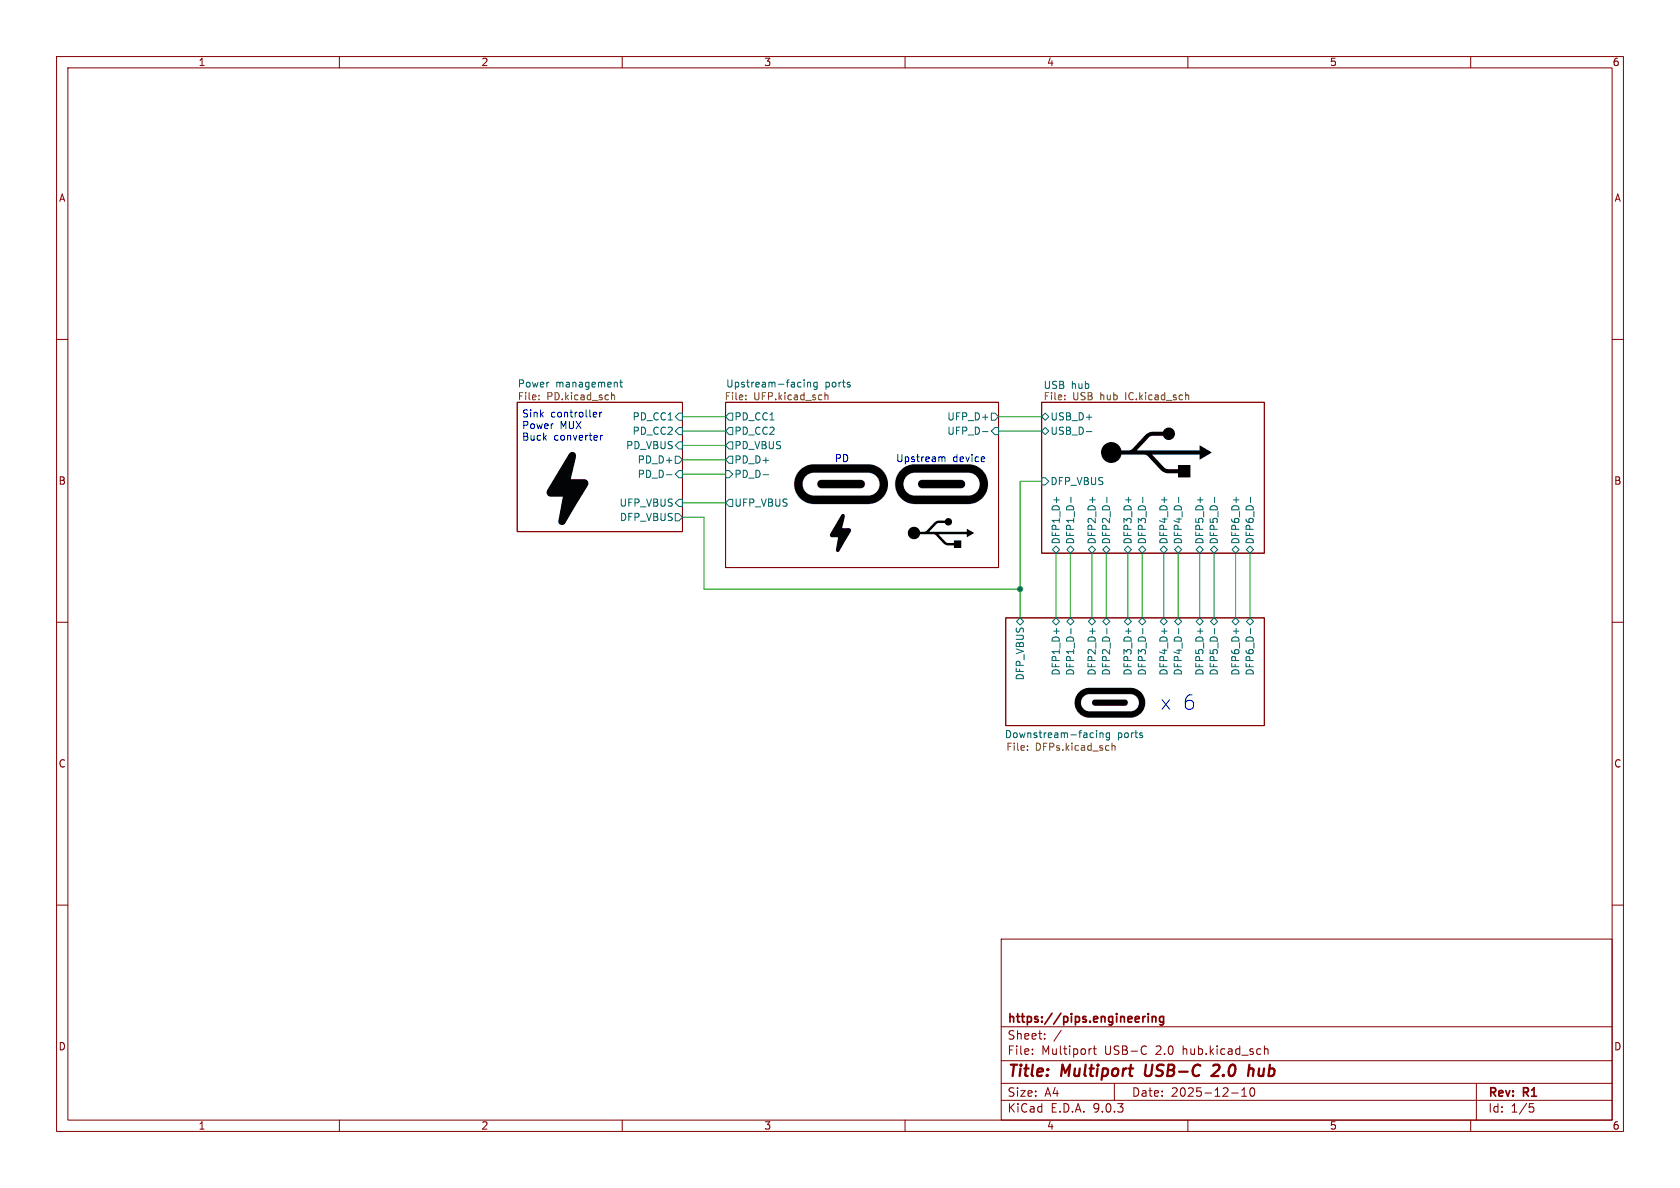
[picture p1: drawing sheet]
(kicad_sch
 (version 20250114)
 (generator "eeschema")
 (generator_version "9.0")
 (paper "A4")
 (title_block
  (title "Multiport USB-C 2.0 hub")
  (date "2025-12-10")
  (rev "R1")
  (company "https://pips.engineering"))
 (lib_symbols)
 (text "x 6"
  (exclude_from_sim no)
  (at 208.28 124.46 0)
  (effects (font (size 2.54 2.54))))
 (text "Upstream device"
  (exclude_from_sim no)
  (at 166.37 81.28 0)
  (effects (font (size 1.27 1.27))))
 (text "Sink controller\nPower MUX\nBuck converter"
  (exclude_from_sim no)
  (at 92.202 75.438 0)
  (effects (font (size 1.27 1.27)) (justify left)))
 (text "PD"
  (exclude_from_sim no)
  (at 148.844 81.28 0)
  (effects (font (size 1.27 1.27))))
 (junction
  (at 180.34 104.14)
  (diameter 0)
  (color 0 0 0 0))
 (wire
  (pts (xy 124.46 104.14) (xy 180.34 104.14))
  (stroke (width 0) (type default)))
 (wire
  (pts (xy 124.46 91.44) (xy 124.46 104.14))
  (stroke (width 0) (type default)))
 (wire
  (pts (xy 120.65 83.82) (xy 128.27 83.82))
  (stroke (width 0) (type default)))
 (wire
  (pts (xy 120.65 88.9) (xy 128.27 88.9))
  (stroke (width 0) (type default)))
 (wire
  (pts (xy 120.65 78.74) (xy 128.27 78.74))
  (stroke (width 0) (type default)))
 (wire
  (pts (xy 120.65 81.28) (xy 128.27 81.28))
  (stroke (width 0) (type default)))
 (wire
  (pts (xy 220.98 97.79) (xy 220.98 109.22))
  (stroke (width 0) (type default)))
 (wire
  (pts (xy 212.09 97.79) (xy 212.09 109.22))
  (stroke (width 0) (type default)))
 (wire
  (pts (xy 205.74 97.79) (xy 205.74 109.22))
  (stroke (width 0) (type default)))
 (wire
  (pts (xy 180.34 85.09) (xy 184.15 85.09))
  (stroke (width 0) (type default)))
 (wire
  (pts (xy 120.65 76.2) (xy 128.27 76.2))
  (stroke (width 0) (type default)))
 (wire
  (pts (xy 189.23 97.79) (xy 189.23 109.22))
  (stroke (width 0) (type default)))
 (wire
  (pts (xy 120.65 91.44) (xy 124.46 91.44))
  (stroke (width 0) (type default)))
 (wire
  (pts (xy 218.44 97.79) (xy 218.44 109.22))
  (stroke (width 0) (type default)))
 (wire
  (pts (xy 186.69 97.79) (xy 186.69 109.22))
  (stroke (width 0) (type default)))
 (wire
  (pts (xy 120.65 73.66) (xy 128.27 73.66))
  (stroke (width 0) (type default)))
 (wire
  (pts (xy 180.34 104.14) (xy 180.34 109.22))
  (stroke (width 0) (type default)))
 (wire
  (pts (xy 208.28 97.79) (xy 208.28 109.22))
  (stroke (width 0) (type default)))
 (wire
  (pts (xy 201.93 97.79) (xy 201.93 109.22))
  (stroke (width 0) (type default)))
 (wire
  (pts (xy 180.34 104.14) (xy 180.34 85.09))
  (stroke (width 0) (type default)))
 (wire
  (pts (xy 176.53 76.2) (xy 184.15 76.2))
  (stroke (width 0) (type default)))
 (wire
  (pts (xy 195.58 97.79) (xy 195.58 109.22))
  (stroke (width 0) (type default)))
 (wire
  (pts (xy 193.04 97.79) (xy 193.04 109.22))
  (stroke (width 0) (type default)))
 (wire
  (pts (xy 214.63 97.79) (xy 214.63 109.22))
  (stroke (width 0) (type default)))
 (wire
  (pts (xy 199.39 97.79) (xy 199.39 109.22))
  (stroke (width 0) (type default)))
 (wire
  (pts (xy 176.53 73.66) (xy 184.15 73.66))
  (stroke (width 0) (type default)))
 (image
  (at 204.47 80.01)
  (scale 0.509267)
  (data))
 (image
  (at 196.088 123.952)
  (scale 0.750598)
  (data))
 (image
  (at 100.33 86.36)
  (scale 0.153061)
  (data))
 (image
  (at 166.37 85.344)
  (data))
 (image
  (at 148.59 85.344)
  (data))
 (image
  (at 148.59 94.234)
  (scale 0.0780444)
  (data))
 (image
  (at 166.37 94.234)
  (scale 0.306621)
  (data))
 (sheet
  (at 128.27 71.12)
  (size 48.26 29.21)
  (exclude_from_sim no)
  (in_bom yes)
  (on_board yes)
  (dnp no)
  (stroke (width 0.1524) (type solid))
  (fill (color 0 0 0 0.0000))
  (property "Sheetname" "Upstream-facing ports" (at 128.27 68.58 0) (effects (font (size 1.27 1.27)) (justify left bottom)))
  (property "Sheetfile" "UFP.kicad_sch" (at 128.016 69.342 0) (effects (font (size 1.27 1.27)) (justify left top)))
  (pin "UFP_D+" output (at 176.53 73.66 0) (effects (font (size 1.27 1.27)) (justify right)))
  (pin "UFP_D-" input (at 176.53 76.2 0) (effects (font (size 1.27 1.27)) (justify right)))
  (pin "PD_CC1" output (at 128.27 73.66 180) (effects (font (size 1.27 1.27)) (justify left)))
  (pin "PD_CC2" output (at 128.27 76.2 180) (effects (font (size 1.27 1.27)) (justify left)))
  (pin "PD_D+" output (at 128.27 81.28 180) (effects (font (size 1.27 1.27)) (justify left)))
  (pin "PD_D-" input (at 128.27 83.82 180) (effects (font (size 1.27 1.27)) (justify left)))
  (pin "UFP_VBUS" output (at 128.27 88.9 180) (effects (font (size 1.27 1.27)) (justify left)))
  (pin "PD_VBUS" output (at 128.27 78.74 180) (effects (font (size 1.27 1.27)) (justify left))))
 (sheet
  (at 184.15 71.12)
  (size 39.37 26.67)
  (exclude_from_sim no)
  (in_bom yes)
  (on_board yes)
  (dnp no)
  (stroke (width 0.1524) (type solid))
  (fill (color 0 0 0 0.0000))
  (property "Sheetname" "USB hub" (at 184.404 68.834 0) (effects (font (size 1.27 1.27)) (justify left bottom)))
  (property "Sheetfile" "USB hub IC.kicad_sch" (at 184.404 69.342 0) (effects (font (size 1.27 1.27)) (justify left top)))
  (pin "DFP1_D+" bidirectional (at 186.69 97.79 270) (effects (font (size 1.27 1.27)) (justify left)))
  (pin "DFP1_D-" bidirectional (at 189.23 97.79 270) (effects (font (size 1.27 1.27)) (justify left)))
  (pin "DFP2_D+" bidirectional (at 193.04 97.79 270) (effects (font (size 1.27 1.27)) (justify left)))
  (pin "DFP2_D-" bidirectional (at 195.58 97.79 270) (effects (font (size 1.27 1.27)) (justify left)))
  (pin "DFP3_D+" bidirectional (at 199.39 97.79 270) (effects (font (size 1.27 1.27)) (justify left)))
  (pin "DFP3_D-" bidirectional (at 201.93 97.79 270) (effects (font (size 1.27 1.27)) (justify left)))
  (pin "DFP4_D+" bidirectional (at 205.74 97.79 270) (effects (font (size 1.27 1.27)) (justify left)))
  (pin "DFP4_D-" bidirectional (at 208.28 97.79 270) (effects (font (size 1.27 1.27)) (justify left)))
  (pin "DFP5_D+" bidirectional (at 212.09 97.79 270) (effects (font (size 1.27 1.27)) (justify left)))
  (pin "DFP5_D-" bidirectional (at 214.63 97.79 270) (effects (font (size 1.27 1.27)) (justify left)))
  (pin "DFP6_D+" bidirectional (at 218.44 97.79 270) (effects (font (size 1.27 1.27)) (justify left)))
  (pin "DFP6_D-" bidirectional (at 220.98 97.79 270) (effects (font (size 1.27 1.27)) (justify left)))
  (pin "USB_D+" bidirectional (at 184.15 73.66 180) (effects (font (size 1.27 1.27)) (justify left)))
  (pin "USB_D-" bidirectional (at 184.15 76.2 180) (effects (font (size 1.27 1.27)) (justify left)))
  (pin "DFP_VBUS" input (at 184.15 85.09 180) (effects (font (size 1.27 1.27)) (justify left))))
 (sheet
  (at 177.8 109.22)
  (size 45.72 19.05)
  (exclude_from_sim no)
  (in_bom yes)
  (on_board yes)
  (dnp no)
  (stroke (width 0.1524) (type solid))
  (fill (color 0 0 0 0.0000))
  (property "Sheetname" "Downstream-facing ports" (at 177.546 130.556 0) (effects (font (size 1.27 1.27)) (justify left bottom)))
  (property "Sheetfile" "DFPs.kicad_sch" (at 177.8 131.318 0) (effects (font (size 1.27 1.27)) (justify left top)))
  (pin "DFP1_D+" bidirectional (at 186.69 109.22 90) (effects (font (size 1.27 1.27)) (justify right)))
  (pin "DFP1_D-" bidirectional (at 189.23 109.22 90) (effects (font (size 1.27 1.27)) (justify right)))
  (pin "DFP2_D+" bidirectional (at 193.04 109.22 90) (effects (font (size 1.27 1.27)) (justify right)))
  (pin "DFP2_D-" bidirectional (at 195.58 109.22 90) (effects (font (size 1.27 1.27)) (justify right)))
  (pin "DFP3_D+" bidirectional (at 199.39 109.22 90) (effects (font (size 1.27 1.27)) (justify right)))
  (pin "DFP3_D-" bidirectional (at 201.93 109.22 90) (effects (font (size 1.27 1.27)) (justify right)))
  (pin "DFP4_D+" bidirectional (at 205.74 109.22 90) (effects (font (size 1.27 1.27)) (justify right)))
  (pin "DFP4_D-" bidirectional (at 208.28 109.22 90) (effects (font (size 1.27 1.27)) (justify right)))
  (pin "DFP5_D+" bidirectional (at 212.09 109.22 90) (effects (font (size 1.27 1.27)) (justify right)))
  (pin "DFP5_D-" bidirectional (at 214.63 109.22 90) (effects (font (size 1.27 1.27)) (justify right)))
  (pin "DFP6_D+" bidirectional (at 218.44 109.22 90) (effects (font (size 1.27 1.27)) (justify right)))
  (pin "DFP6_D-" bidirectional (at 220.98 109.22 90) (effects (font (size 1.27 1.27)) (justify right)))
  (pin "DFP_VBUS" bidirectional (at 180.34 109.22 90) (effects (font (size 1.27 1.27)) (justify right))))
 (sheet
  (at 91.44 71.12)
  (size 29.21 22.86)
  (exclude_from_sim no)
  (in_bom yes)
  (on_board yes)
  (dnp no)
  (stroke (width 0.1524) (type solid))
  (fill (color 0 0 0 0.0000))
  (property "Sheetname" "Power management" (at 91.44 68.58 0) (effects (font (size 1.27 1.27)) (justify left bottom)))
  (property "Sheetfile" "PD.kicad_sch" (at 91.44 69.342 0) (effects (font (size 1.27 1.27)) (justify left top)))
  (pin "PD_CC1" input (at 120.65 73.66 0) (effects (font (size 1.27 1.27)) (justify right)))
  (pin "PD_CC2" input (at 120.65 76.2 0) (effects (font (size 1.27 1.27)) (justify right)))
  (pin "PD_D+" output (at 120.65 81.28 0) (effects (font (size 1.27 1.27)) (justify right)))
  (pin "PD_D-" input (at 120.65 83.82 0) (effects (font (size 1.27 1.27)) (justify right)))
  (pin "PD_VBUS" input (at 120.65 78.74 0) (effects (font (size 1.27 1.27)) (justify right)))
  (pin "UFP_VBUS" input (at 120.65 88.9 0) (effects (font (size 1.27 1.27)) (justify right)))
  (pin "DFP_VBUS" output (at 120.65 91.44 0) (effects (font (size 1.27 1.27)) (justify right))))
 (sheet_instances
  (path ""
   (page "1")))
 (embedded_fonts no))
